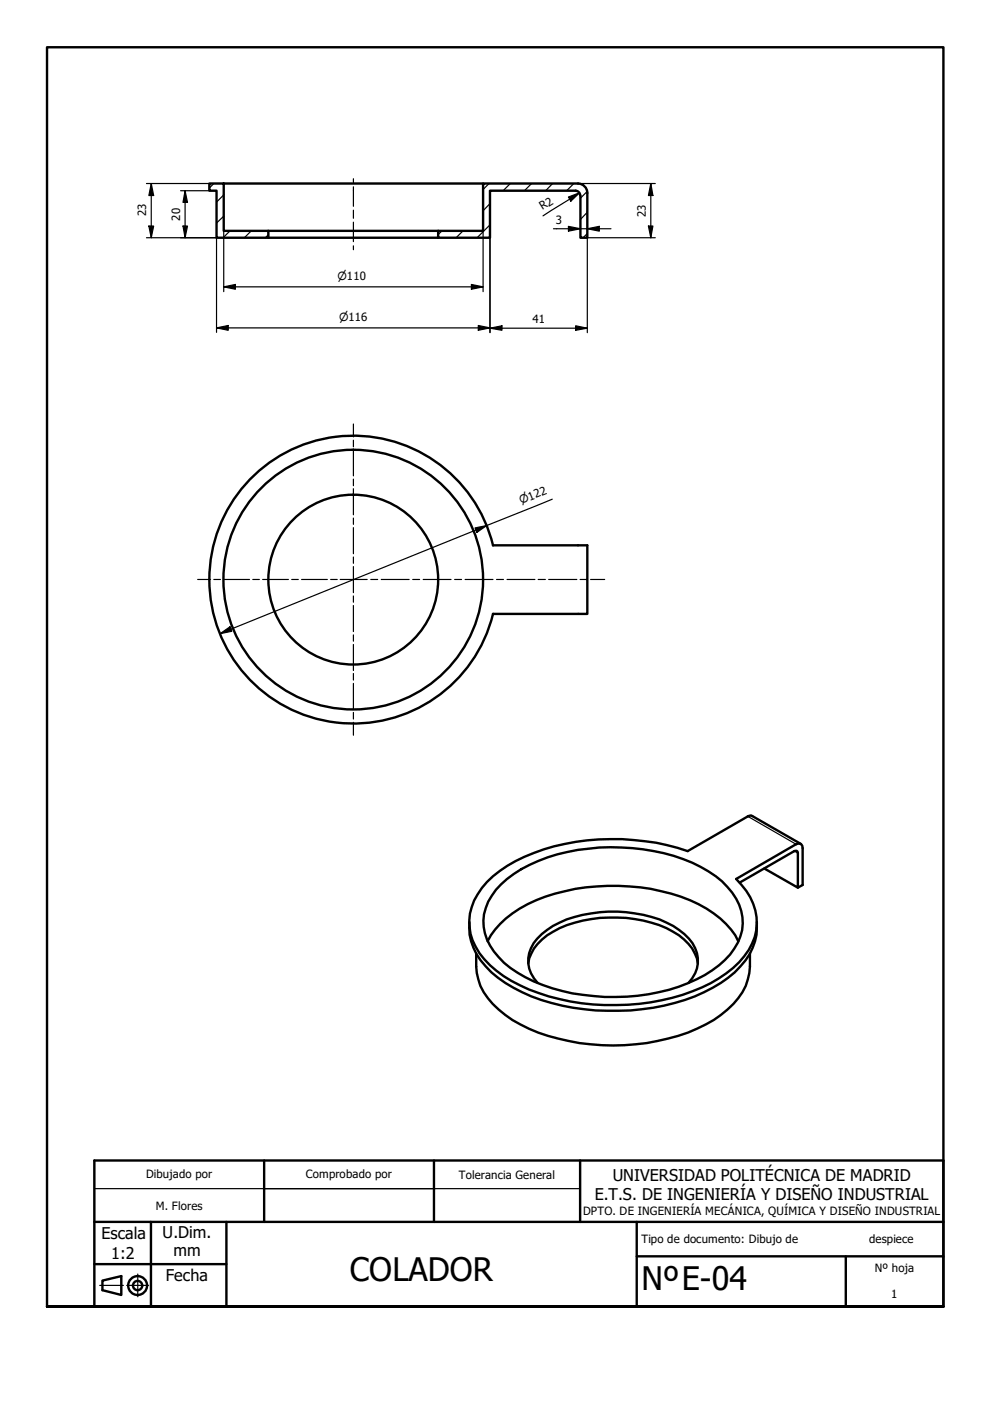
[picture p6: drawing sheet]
<svg xmlns="http://www.w3.org/2000/svg" width="210mm" height="297mm" viewBox="0 0 210 297" stroke-linecap="round" stroke-linejoin="round" font-family="sans-serif">
<!-- layer: Sombreado (ISO) -->
<g fill="none" stroke="#000" stroke-width=".25">
<path d="M45.3 38.9l-.9 1M103.7 38.9l-1.3 1.3M108.2 38.9l-1.5 1.5M112.7 38.9l-1.5 1.5M117.2 38.9l-1.5 1.5M121.7 38.9l-1.6 1.5M47.4 45.8l-1.5 1.5M47.4 41.3l-1.5 1.5M48.8 48.9l-1.5 1.5M53.3 48.9l-1.5 1.5M56.9 49.8l-.6 .6M93.7 48.9l-.8 .8"/>
<path d="M98.2 48.9l-1.5 1.5M103.9 47.7l-2.7 2.7M103.9 43.2l-1.5 1.5M124.5 40.6l-1.4 1.4M124.5 49.5l-.9 .9M124.5 45l-1.4 1.5"/>
</g>
<!-- layer: Visible (ISO) -->
<g fill="none" stroke="#000" stroke-width=".51">
<path d="M44.4 38.9h3v10h9.5v1.5h-11v-10h-1.5zM47.4 38.9h55M56.9 48.9h36M56.9 50.4h36M122 40.4a.98 .98 0 0 1 1 1M122 40.4h-18.1v10h-11v-1.5h9.5v-10h20.1a2 2 0 0 1 2 2v9.5h-1.4v-8.9M104.5 115.6h20v14.6h-20M104.5 115.6a30.5 30.5 0 0 0-46.9-17.8 30.5 30.5 0 0 0 0 50.2 30.5 30.5 0 0 0 46.9-17.9M169.8 178.9l-10.5-6-.7 .2-12.8 7.4a49.6 49.6 0 0 0-34.6 1.2 20.3 20.3 0 0 0-10.7 9.2 11.2 11.2 0 0 0 2.2 12.5 28.5 28.5 0 0 0 13.6 7.9 49.5 49.5 0 0 0 32.5-2 20.5 20.5 0 0 0 10.6-9.2 11.1 11.1 0 0 0-2.2-12.5l-1.1-1.2 12.7-7.4a.88 .88 0 0 1 1-.1 .88 .88 0 0 1 .4 .9v7.8l-1 .6M99.5 195.5a12.9 12.9 0 0 0 4.7 10.7 35.5 35.5 0 0 0 19.7 7.8 48.5 48.5 0 0 0 25.4-3.6 19.5 19.5 0 0 0 10.3-9.4 10.6 10.6 0 0 0 .9-5.5M103.4 199.6a19.6 19.6 0 0 1 10.3-8.7 44.5 44.5 0 0 1 34.4 .8 18.3 18.3 0 0 1 8.4 7.9M106.2 187.5a30.3 30.3 0 0 1 16.3-7.3 43.8 43.8 0 0 1 26.1 3.6 16.1 16.1 0 0 1 8.6 9.4 10.6 10.6 0 0 1-3.5 10.4 30.3 30.3 0 0 1-16.2 7.2 43.8 43.8 0 0 1-26.1-3.6 16.1 16.1 0 0 1-8.6-9.3 10.6 10.6 0 0 1 3.4-10.4z"/>
<path d="M162.1 184.1l7.1 4.1v-7.4l-.3-.4-.5 .1-11.6 6.6M101 202.2a12.9 12.9 0 0 0 3.5 10.6 29.5 29.5 0 0 0 16.1 7.9 46.5 46.5 0 0 0 27.2-2.6 19.9 19.9 0 0 0 10.3-9.1 14.5 14.5 0 0 0 .9-6.8M112 204.3a9.1 9.1 0 0 1 5.3-6.8 28.2 28.2 0 0 1 20.8-1.9 13.6 13.6 0 0 1 9.2 6.6l.5 1 .2 1.1M114 208.4a6.8 6.8 0 0 1 .9-10.4 20.9 20.9 0 0 1 12.3-4.6 28.9 28.9 0 0 1 14.2 2.2 12 12 0 0 1 6 5.4 6.5 6.5 0 0 1-1.4 7.4M21.7 271.5l4-.9v4l-4-1.1z"/>
<circle cx="74.9" cy="122.9" r="18"/>
<circle cx="74.9" cy="122.9" r="27.5"/>
<circle cx="29.2" cy="272.6" r="2"/>
<circle cx="29.2" cy="272.6" r=".98"/>
</g>
<!-- layer: Visible fina (ISO) -->
<path d="M158.6 173.1l10.2 5.9M168.4 180.5l.8 .3M20 252h103M21.1 272.5h5.1M26.9 272.5h4.6M29.2 270.1v4.8" fill="none" stroke="#000" stroke-width=".25"/>
<!-- layer: Borde (ISO) -->
<path d="M10 277v-267h190v267h-190h190" fill="none" stroke="#000" stroke-width=".51"/>
<path d="M20 246h180v31h-180zM20 259.1h180M32 259.1v17.9M48 259.1v17.9M56 246v13.1M92 246v13.1M123 246v13.1M135 259.1v17.9M20 268h28M135 266.4h65M179.3 266.4v10.6" fill="none" stroke="#000" stroke-width=".51"/>
<!-- layer: Eje de trabajo (ISO) -->
<g fill="none" stroke="#000" stroke-width=".25">
<path d="M74.9 37.9v.9M74.9 39.6v4.1M74.9 44.6v1.7M74.9 47.1v4.1M74.9 52.1v.8M74.9 89.9v2.7M74.9 93.3v1.4M74.9 95.4v5.5M74.9 101.6v1.4M74.9 103.6v5.5M74.9 109.8v1.4M74.9 111.9v5.5"/>
<path d="M74.9 118.1v1.3M41.9 122.9h2.7M45.3 122.9h1.4M47.4 122.9h5.5M53.6 122.9h1.4M55.7 122.9h5.5M61.8 122.9h1.4M63.9 122.9h5.5M70.1 122.9h1.4M72.1 122.9h5.8M74.9 120.1v5.6M74.9 126.4v1.3"/>
<path d="M74.9 128.4v5.5M74.9 134.6v1.3M74.9 136.6v5.6M78.6 122.9h1.5M80.8 122.9h5.9M87.5 122.9h1.5M89.7 122.9h5.9M96.4 122.9h1.5M98.6 122.9h5.9M105.3 122.9h1.4M107.5 122.9h5.9M114.1 122.9h1.5"/>
<path d="M116.3 122.9h6M123 122.9h1.5M125.2 122.9h3M74.9 142.8v1.4M74.9 144.9v5.5M74.9 151.1v1.3M74.9 153.1v2.8"/>
</g>
<!-- layer: Cota (ISO) -->
<g fill="none" stroke="#000" stroke-width=".25">
<path d="M31.1 38.9h13.3M32.1 38.9l.5 2.6h-1zM32.1 38.9v11.5M122.6 38.9h16.3M138 38.9l.4 2.6h-.9zM138 38.9v11.5M31.1 50.4h14.8v20.1M31.6 47.9h1l-.5 2.5zM38.3 40.4h6.1M38.8 47.9h1l-.6 2.5zM39.2 40.4l.6 2.5h-1zM39.2 40.4v10"/>
<path d="M47.4 48.9v12.9M102.4 48.9v12.9M103.9 50.4v20.1M117.3 48.5h12.2M120.5 48l2.6 .5-2.6 .5zM120.5 41.8l2.4-.9-1.9 1.8zM122.9 40.9l-7.8 4.9M124.5 48.5l2.6-.5v1zM137.5 47.9h.9l-.4 2.5zM138.9 50.4h-14.4v20.1M45.9 69.5l2.5-.5v1zM45.9 69.5h58"/>
<path d="M47.4 60.8l2.5-.5v1zM47.4 60.8h55M99.9 60.3l2.5 .5-2.5 .5zM101.4 69l2.5 .5-2.5 .5zM103.9 69.6l2.5-.5v.9zM103.9 69.6h20.6M122 69.1l2.5 .5-2.5 .4zM100.7 111.9l2.5-.5-2.1 1.5zM117.1 105.8l-70.4 28.6M46.7 134.4l2.1-1.5 .3 .9z"/>
</g>
<g fill="#000">
<path d="M31.6 47.9h1l-.5 2.5zM32.1 38.9l.5 2.6h-1zM38.8 47.9h1l-.6 2.5zM39.2 40.4l.6 2.5h-1zM120.5 48l2.6 .5-2.6 .5zM120.5 41.8l2.4-.9-1.9 1.8zM124.5 48.5l2.6-.5v1zM137.5 47.9h.9l-.4 2.5zM138 38.9l.4 2.6h-.9zM45.9 69.5l2.5-.5v1zM47.4 60.8l2.5-.5v1zM99.9 60.3l2.5 .5-2.5 .5z"/>
<path d="M101.4 69l2.5 .5-2.5 .5zM103.9 69.6l2.5-.5v.9zM122 69.1l2.5 .5-2.5 .4zM100.7 111.9l2.5-.5-2.1 1.5zM46.7 134.4l2.1-1.5 .3 .9z"/>
</g>
<g font-size="6.9">
<text x="74.2" y="271.5">COLADOR</text>
<text x="136" y="273.5">NºE-04</text>
</g>
<g font-size="3.4">
<text x="129.9" y="250.4">UNIVERSIDAD POLITÉCNICA DE MADRID</text>
<text x="126.1" y="254.5">E.T.S. DE INGENIERÍA Y DISEÑO INDUSTRIAL</text>
<text x="21.5" y="262.6">Escala</text>
<text x="34.5" y="262.6">U.Dim.</text>
<text x="23.6" y="266.9">1:2</text>
<text x="36.8" y="266.2">mm</text>
<text x="35.2" y="271.6">Fecha</text>
</g>
<g font-size="2.4">
<text x="31" y="45.9" transform="rotate(-90 31 45.9)">23</text>
<text x="38.2" y="46.8" transform="rotate(-90 38.2 46.8)">20</text>
<text x="115" y="44.6" transform="rotate(-32 115 44.6)">R2</text>
<text x="117.9" y="47.5">3</text>
<text x="136.9" y="46" transform="rotate(-90 136.9 46)">23</text>
<text x="112.9" y="68.6">41</text>
<text x="31" y="249.7">Dibujado por</text>
<text x="64.8" y="249.7">Comprobado por</text>
<text x="97.3" y="250">Tolerancia General</text>
<text x="33" y="256.5">M. Flores</text>
<text x="123.6" y="257.7">DPTO. DE INGENIERÍA MECÁNICA, QUÍMICA Y DISEÑO INDUSTRIAL</text>
<text x="136" y="263.4">Tipo de documento: Dibujo de</text>
<text x="184.3" y="263.4">despiece</text>
<text x="185.5" y="269.7">Nº hoja</text>
<text x="189" y="275.3">1</text>
</g>
<g font-size="2.3">
<text x="71.6" y="59.4">⌀110</text>
<text x="71.9" y="68.1">⌀116</text>
<text x="110.5" y="106.9" transform="rotate(-22 110.5 106.9)">⌀122</text>
</g>
</svg>
